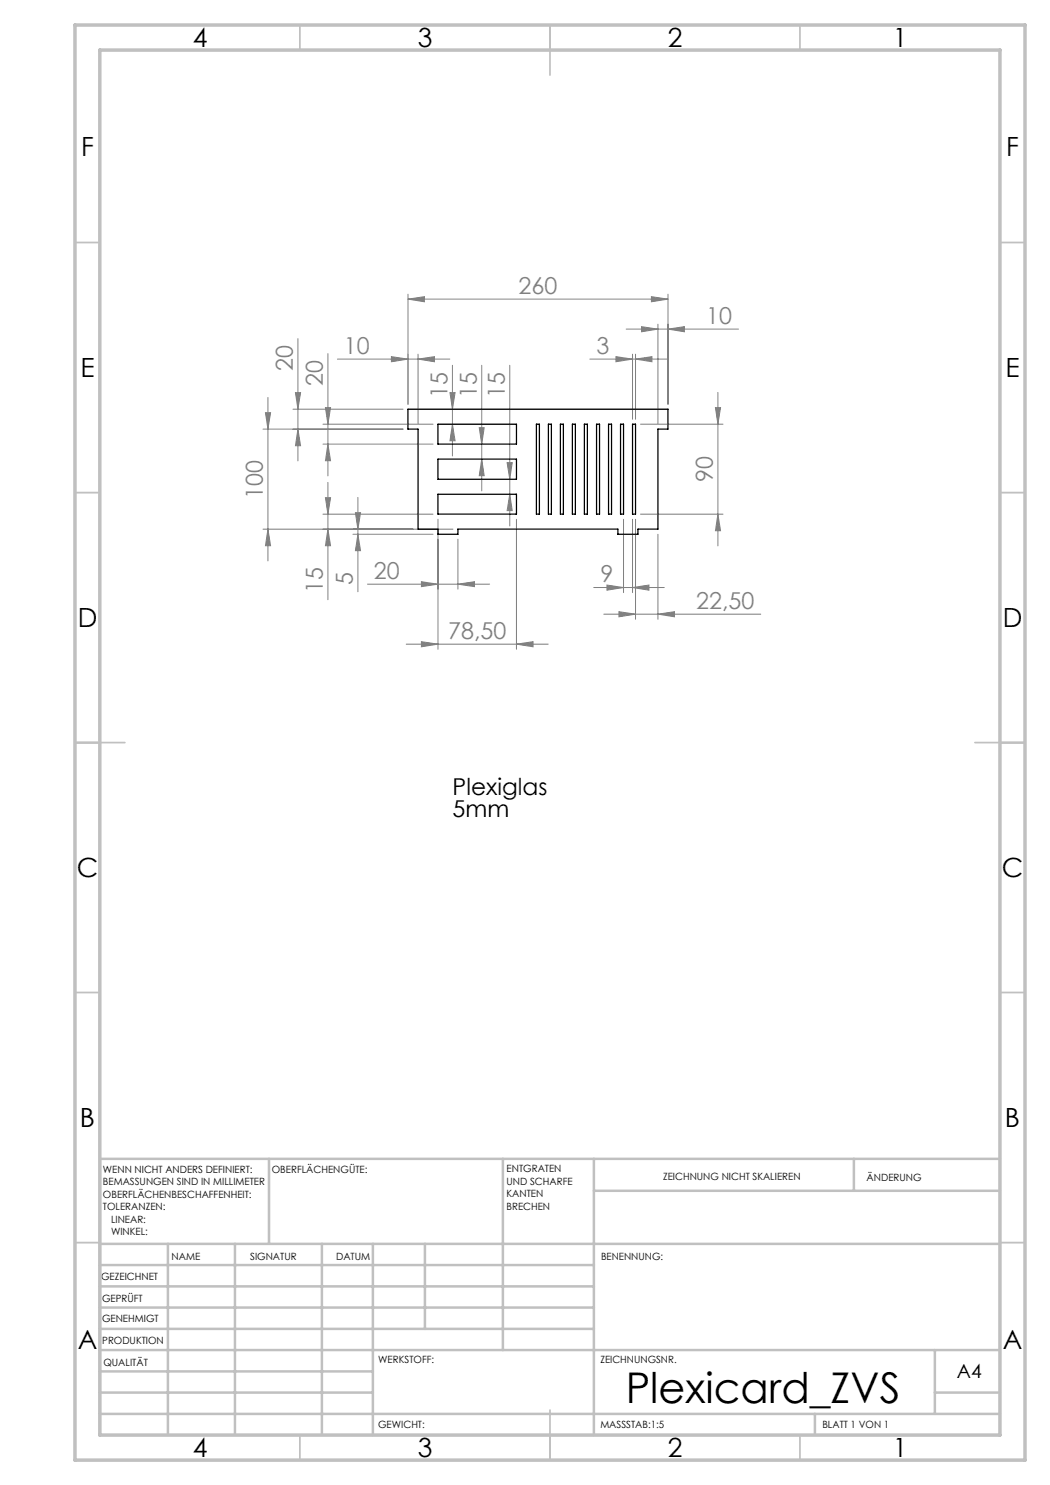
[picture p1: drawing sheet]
<svg xmlns="http://www.w3.org/2000/svg" width="210mm" height="297mm" viewBox="0 0 210 297" stroke-linecap="round" stroke-linejoin="round" font-family="sans-serif">
<g fill="none" stroke="#808080" stroke-width=".2">
<path d="M81.6 59.8l3.3-.5v1.1zM81.6 58.8v22.1M81.6 59.8h52M130.3 59.3l3.3 .5-3.3 .6zM133.6 58.8v22.1M53.6 79.5v32.7M59.1 78.5h1l-.5 3.3zM59.6 67.7v24.5M65.6 70.7v24.5M67.5 71.8h22.5M78.3 71.3l3.3 .5-3.3 .6zM83.6 71.8l3.3-.5v1.1z"/>
<path d="M83.6 70.8v14M90 78.5h1l-.5 3.3zM90.5 73.1v18.1M96.3 73.1v25.1M102 73.1v32.1M118 71.8h15.5M123.2 71.3l3.3 .5-3.3 .6zM125.2 65.8h22.5M126.5 70.8v13.1M127.1 71.8l3.3-.5v1.1zM127.1 70.8v13.1M128.3 65.3l3.3 .5-3.3 .6z"/>
<path d="M131.6 64.8v20M133.6 65.8l3.3-.5v1.1zM143.6 78.5v30.7M52.6 85.8h28M53.1 82.5h1l-.5 3.3zM58.6 81.8h22M59.6 85.8l.5 3.3h-1zM64.6 88.8h22M64.6 84.8h22M65.1 81.5h1l-.5 3.3zM65.1 99.6h1l-.5 3.2zM65.6 88.8l.5 3.3h-1z"/>
<path d="M65.6 96.5v23.4M71.6 99.5v18.9M90.5 84.8l.5 3.4h-1zM95.8 85.5h1l-.5 3.3zM96.3 91.8l.5 3.3h-1zM101.4 92.5h1l-.4 3.3zM102 98.8l.4 3.3h-1zM128.1 84.8h16.5M143.1 81.5h1l-.5 3.3zM52.6 105.8h38M53.6 105.8l.5 3.3h-1zM64.6 102.8h22"/>
<path d="M65.6 105.8l.5 3.3h-1zM70.6 106.9h16M71.1 102.5h1l-.5 3.3zM71.6 106.9l.5 3.2h-1zM73.5 116.8h24.4M84.3 116.3l3.3 .5-3.3 .5zM87.6 103.9v26M91.6 116.8l3.3-.5v1zM91.6 107.8v10M103.3 103.9v26M118.7 117.5h14.2M121.4 117l3.3 .5-3.3 .5z"/>
<path d="M124.7 103.9v14.6M126.5 117.5l3.3-.5v1zM126.5 103.9v14.6M127.1 103.9v20M128.1 102.8h16.5M131.6 106.9v17M143.6 102.8l.5 3.3h-1zM81.2 128.8h28.4M84.3 128.3l3.3 .5-3.3 .6zM103.3 128.8l3.3-.5v1.1zM120.8 122.8h31.4M123.8 122.3l3.3 .5-3.3 .6z"/>
<path d="M131.6 122.8l3.3-.5v1.1z"/>
</g>
<g fill="none" stroke="#c0c0c0" stroke-width=".35">
<path d="M60 5v5M110 5v10M160 5v5M15 48.5h5M200 48.5h5M15 98.5h5M200 98.5h5M15 148.5h10M195 148.5h10M15 198.5h5M200 198.5h5M15 248.5h5"/>
<path d="M200 248.5h5M60 287v5M110 282v10M160 287v5"/>
</g>
<g fill="none" stroke="#c0c0c0" stroke-width=".5">
<path d="M53.8 231.8v17M100.6 231.8v38.2M118.8 231.8v55.2M118.8 238.2h81.2M170.8 231.8v6.4M200 231.8h-180v55.2M20 248.8h180M20 257.3h98.8M20 253h98.8M33.6 248.8v38.2M47 248.8v38.2M64.4 248.8v38.2"/>
<path d="M74.6 248.8v38.2M85 248.8v17M20 265.8h98.8M20 261.5h98.8M20 278.5h54.6M20 274.3h54.6M20 270h180M187 278.5h13M187 270v12.8M20 282.8h180M163 282.8v4.2"/>
</g>
<path d="M15 5h190v287h-190zM20 10h180v277h-180z" fill="none" stroke="#c0c0c0" stroke-width=".7"/>
<g fill="#808080">
<path d="M83.6 71.8l3.3-.5v1.1zM78.3 71.3l3.3 .5-3.3 .6zM91.6 116.8l3.3-.5v1zM84.3 116.3l3.3 .5-3.3 .5zM103.3 128.8l3.3-.5v1.1zM84.3 128.3l3.3 .5-3.3 .6zM131.6 122.8l3.3-.5v1.1zM123.8 122.3l3.3 .5-3.3 .6zM126.5 117.5l3.3-.5v1zM121.4 117l3.3 .5-3.3 .5z"/>
<path d="M81.6 59.8l3.3-.5v1.1zM130.3 59.3l3.3 .5-3.3 .6zM128.3 65.3l3.3 .5-3.3 .6zM133.6 65.8l3.3-.5v1.1zM123.2 71.3l3.3 .5-3.3 .6zM127.1 71.8l3.3-.5v1.1z"/>
<path d="M65.6 88.8l.5 3.3h-1zM65.1 81.5h1l-.5 3.3z"/>
<path d="M59.1 78.5h1l-.5 3.3zM59.6 85.8l.5 3.3h-1zM53.1 82.5h1l-.5 3.3zM53.6 105.8l.5 3.3h-1zM71.1 102.5h1l-.5 3.3zM71.6 106.9l.5 3.2h-1zM90 78.5h1l-.5 3.3zM90.5 84.8l.5 3.4h-1zM95.8 85.5h1l-.5 3.3zM96.3 91.8l.5 3.3h-1zM101.4 92.5h1l-.4 3.3zM102 98.8l.4 3.3h-1zM65.1 99.6h1l-.5 3.2zM65.6 105.8l.5 3.3h-1zM143.1 81.5h1l-.5 3.3zM143.6 102.8l.5 3.3h-1z"/>
</g>
<g fill="none" stroke="#000" stroke-width=".25">
<path d="M81.6 81.8h52v4h-2v20h-4v1.1h-4v-1.1h-32v1.1h-4v-1.1h-4v-20h-2zM87.6 98.8h15.7v4h-15.7zM87.6 84.8h15.7v4h-15.7zM87.6 91.8h15.7v4h-15.7zM107.3 84.8h.6v18h-.6zM109.7 84.8h.6v18h-.6zM112.1 84.8h.6v18h-.6zM114.5 84.8h.6v18h-.6zM116.9 84.8h.6v18h-.6zM119.3 84.8h.6v18h-.6zM121.7 84.8h.6v18h-.6zM124.1 84.8h.6v18h-.6z"/>
<path d="M126.5 84.8h.6v18h-.6z"/>
</g>
<text font-size="8.5" x="125.1" y="280.6">Plexicard_ZVS</text>
<g font-size="5.3">
<text x="38.5" y="9.5">4</text>
<text x="83.5" y="9.5">3</text>
<text x="133.6" y="9.5">2</text>
<text x="178.6" y="9.5">1</text>
<text x="16.2" y="31.2">F</text>
<text x="201.2" y="31.2">F</text>
<text x="16.1" y="75.5">E</text>
<text x="201.1" y="75.5">E</text>
<text x="15.5" y="125.5">D</text>
<text x="200.5" y="125.5">D</text>
<text x="15.4" y="175.5">C</text>
<text x="200.4" y="175.5">C</text>
<text x="16" y="225.5">B</text>
<text x="201" y="225.5">B</text>
<text x="15.5" y="269.7">A</text>
<text x="200.5" y="269.7">A</text>
<text x="38.5" y="291.5">4</text>
<text x="83.5" y="291.5">3</text>
<text x="133.6" y="291.5">2</text>
<text x="178.6" y="291.5">1</text>
</g>
<g font-size="4.7" fill="#808080">
<text x="103.7" y="58.8">260</text>
<text x="141.3" y="64.8">10</text>
<text x="68.8" y="70.8">10</text>
<text x="119.3" y="70.8">3</text>
<text x="58.6" y="74.2" transform="rotate(-90 58.6 74.2)">20</text>
<text x="64.6" y="77.2" transform="rotate(-90 64.6 77.2)">20</text>
<text x="89.5" y="79.5" transform="rotate(-90 89.5 79.5)">15</text>
<text x="95.3" y="79.5" transform="rotate(-90 95.3 79.5)">15</text>
<text x="100.9" y="79.5" transform="rotate(-90 100.9 79.5)">15</text>
<text x="52.6" y="99.7" transform="rotate(-90 52.6 99.7)">100</text>
<text x="142.6" y="96.4" transform="rotate(-90 142.6 96.4)">90</text>
<text x="64.6" y="118.6" transform="rotate(-90 64.6 118.6)">15</text>
<text x="70.6" y="117.1" transform="rotate(-90 70.6 117.1)">5</text>
<text x="74.8" y="115.8">20</text>
<text x="120.1" y="116.5">9</text>
<text x="139.3" y="121.8">22,50</text>
<text x="89.6" y="127.8">78,50</text>
</g>
<g font-size="4.7">
<text x="90.5" y="158.9">Plexiglas</text>
<text x="90.5" y="163.5">5mm</text>
</g>
<text font-size="3.9" x="191.4" y="275.6">A4</text>
<g font-size="2">
<text x="20.6" y="234.6">WENN NICHT ANDERS DEFINIERT:</text>
<text x="20.6" y="237.1">BEMASSUNGEN SIND IN MILLIMETER</text>
<text x="20.6" y="239.6">OBERFLÄCHENBESCHAFFENHEIT:</text>
<text x="54.4" y="234.6">OBERFLÄCHENGÜTE:</text>
<text x="101.3" y="234.5">ENTGRATEN</text>
<text x="101.3" y="237">UND SCHARFE</text>
<text x="101.3" y="239.5">KANTEN</text>
<text x="132.6" y="236">ZEICHNUNG NICHT SKALIEREN</text>
<text x="173.3" y="236.2">ÄNDERUNG</text>
<text x="20.6" y="242.1">TOLERANZEN:</text>
<text x="22.2" y="244.6">LINEAR:</text>
<text x="101.3" y="242">BRECHEN</text>
<text x="22.2" y="247.1">WINKEL:</text>
<text x="34.3" y="252">NAME</text>
<text x="50" y="251.9">SIGNATUR</text>
<text x="67.2" y="251.9">DATUM</text>
<text x="120.2" y="251.9">BENENNUNG:</text>
<text x="20.2" y="256.1">GEZEICHNET</text>
<text x="20.4" y="260.3">GEPRÜFT</text>
<text x="20.4" y="264.4">GENEHMIGT</text>
<text x="20.5" y="268.8">PRODUKTION</text>
<text x="20.7" y="273.1">QUALITÄT</text>
<text x="75.6" y="272.5">WERKSTOFF:</text>
<text x="120.1" y="272.5">ZEICHNUNGSNR.</text>
<text x="75.6" y="285.5">GEWICHT:</text>
<text x="120.1" y="285.6">MASSSTAB:1:5</text>
<text x="164.5" y="285.6">BLATT 1 VON 1</text>
</g>
</svg>
